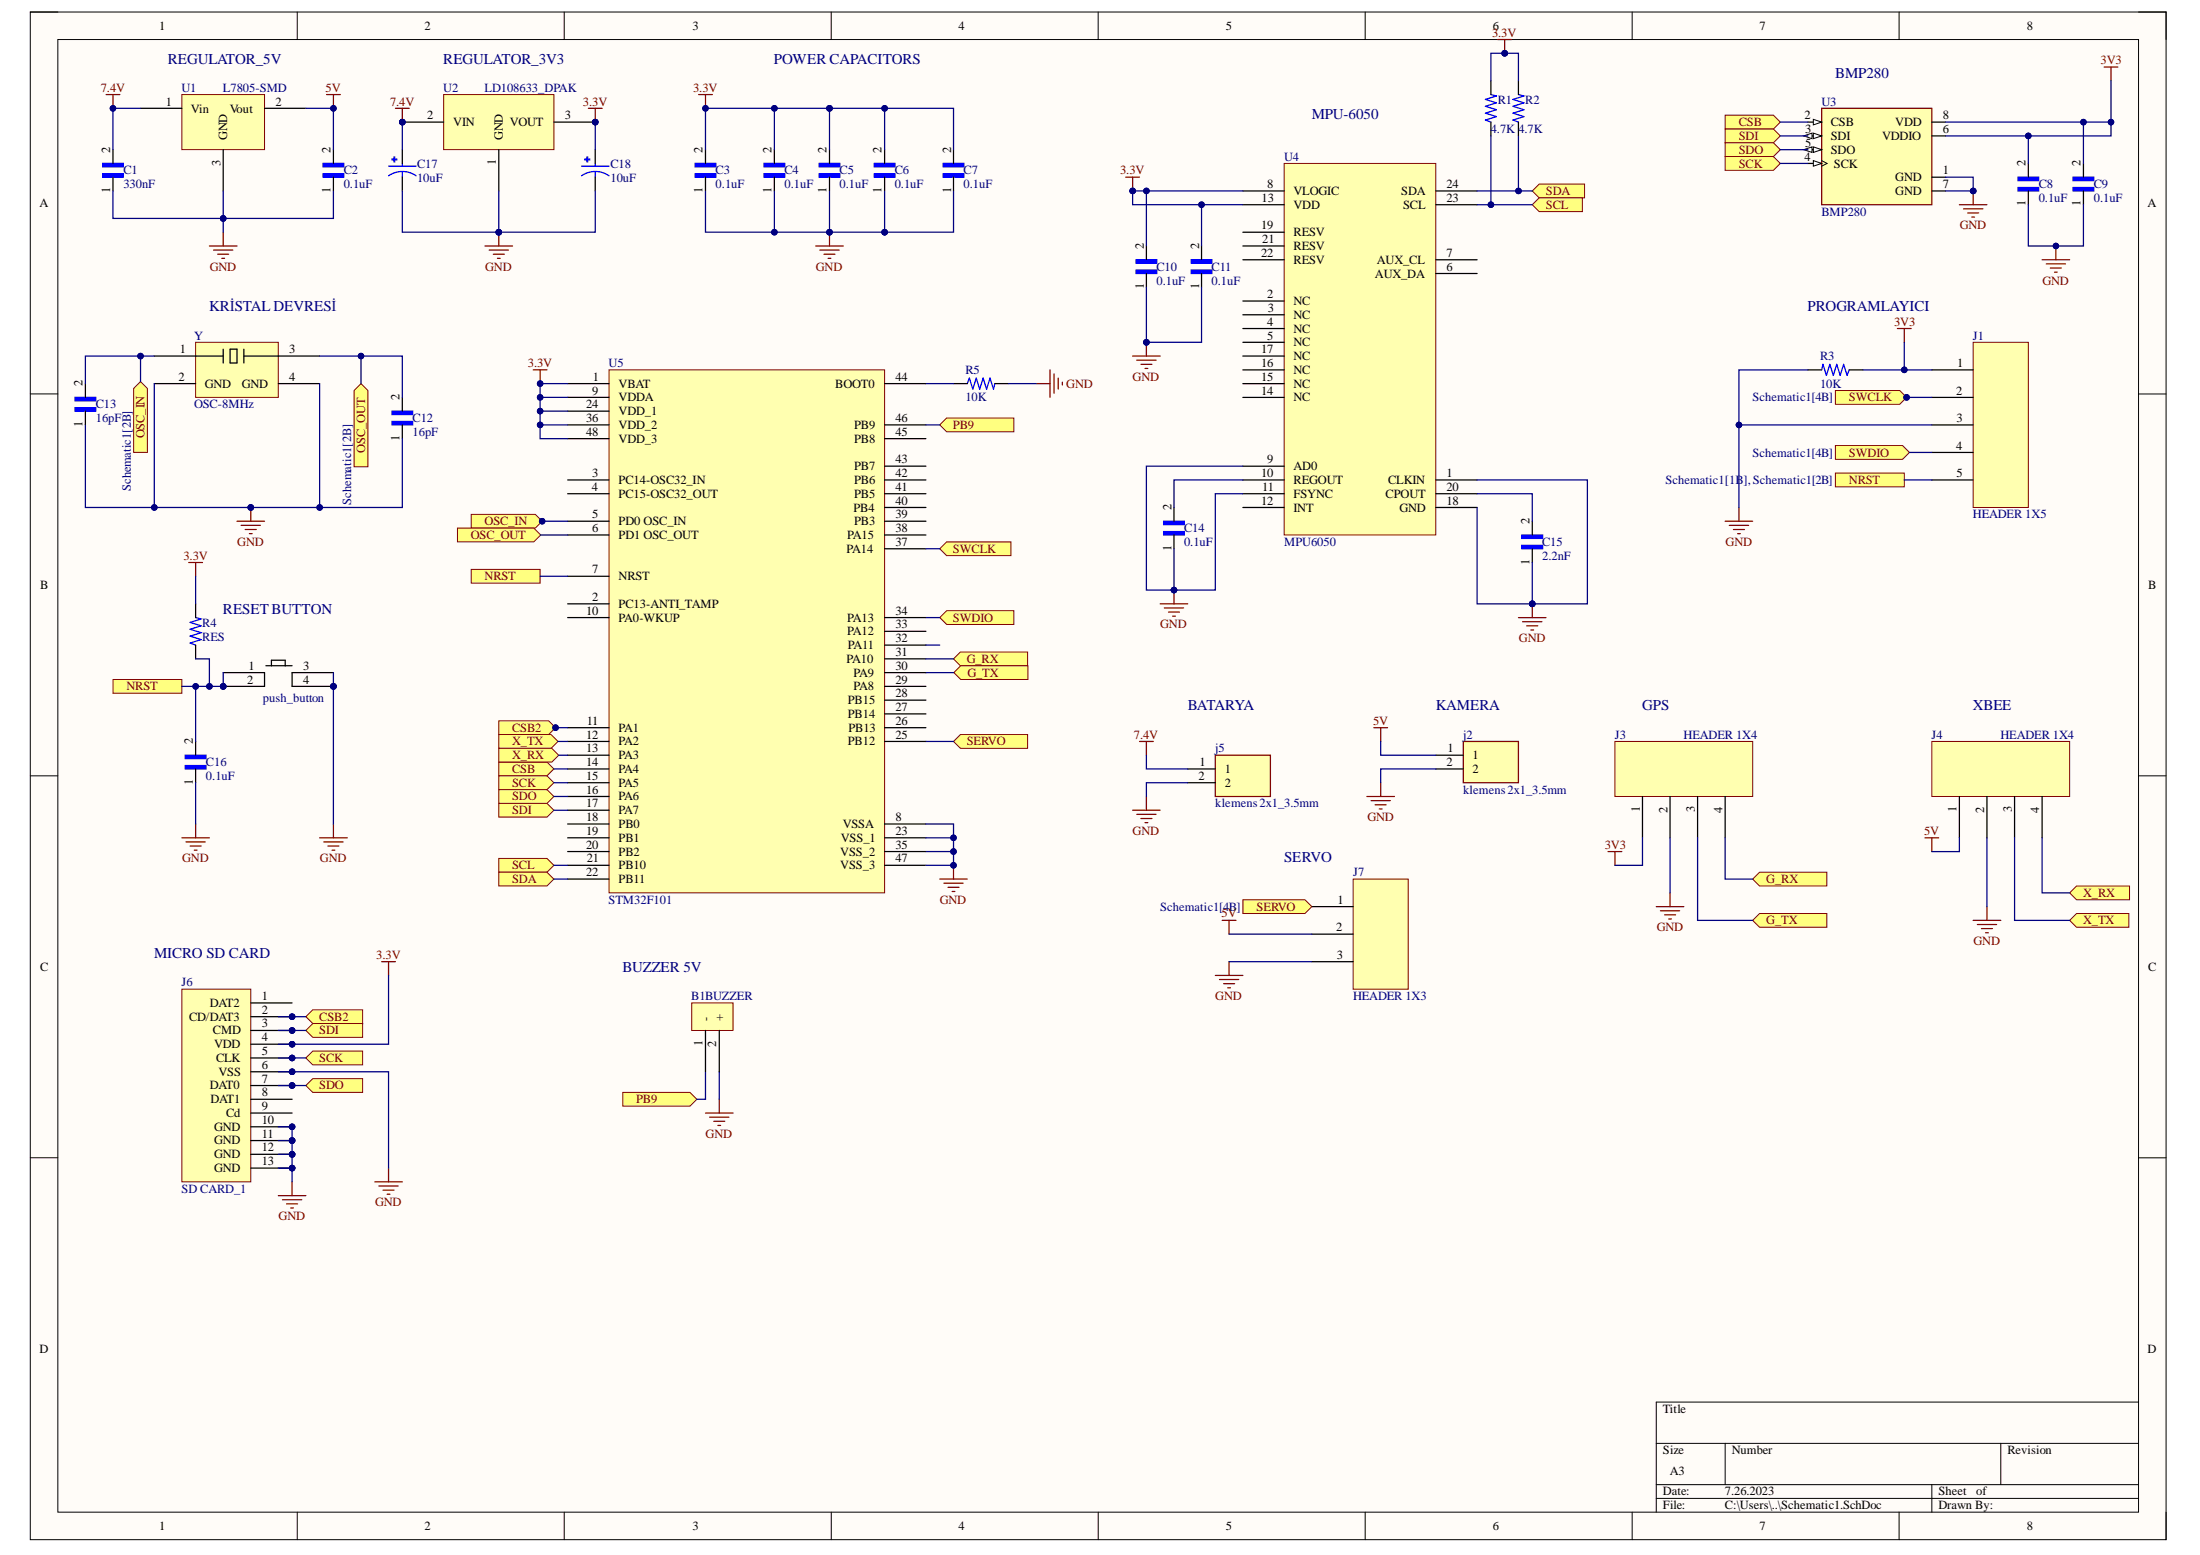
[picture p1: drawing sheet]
# Altium project Teaching Project.PrjPcb
1 sheet, 38 parts. Net scope: flat (ports and power ports of the same name join across sheets).
Board file: PCB1.PcbDoc

## Sheet Schematic1.SchDoc
size A3; SheetNumber: 1; SheetTotal: 1

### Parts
B1  BUZZER  [Buzzer]
C1  330nF  [1206CAPACITOR]
C2  0.1uF  [1206CAPACITOR]
C3  0.1uF  [1206CAPACITOR]
C4  0.1uF  [1206CAPACITOR]
C5  0.1uF  [1206CAPACITOR]
C6  0.1uF  [1206CAPACITOR]
C7  0.1uF  [1206CAPACITOR]
C8  0.1uF  [1206CAPACITOR]
C9  0.1uF  [1206CAPACITOR]
C10  0.1uF  [1206CAPACITOR]
C11  0.1uF  [1206CAPACITOR]
C12  16pF  [1206CAPACITOR]
C13  16pF  [1206CAPACITOR]
C14  0.1uF  [1206CAPACITOR]
C15  2.2nF  [1206CAPACITOR]
C16  0.1uF  [1206CAPACITOR]
C17  10uF  [pol_smal_capacitor]
C18  10uF  [pol_smal_capacitor]
J1  HEADER 1X5  [HEADER 1X5_2.54mm]
j2  klemens 2x1_3.5mm  [KLEMENS 2X1_3.5mm - duplicate]
J3  HEADER 1X4  [HEADER 1X4_2.54mm]
J4  HEADER 1X4  [HEADER 1X4_2.54mm]
j5  klemens 2x1_3.5mm  [KLEMENS 2X1_3.5mm - duplicate]
J6  SD CARD_1  [SD CARD]
J7  HEADER 1X3  [HEADER 1X3_2.54]
R1  4.7K  [RES]
R2  4.7K  [RES]
R3  10K  [RES]
R4  RES  [RES]
R5  10K  [RES]
U1  L7805-SMD  [DPAK228P968X230-3N]
U2  LD108633_DPAK  [LD1086 3.3 REGULATOR]
U3  BMP280  [BMP280]
U4  MPU6050  [MPU6050]
U5  STM32F101  [PQFP48-STM]
Y  OSC-8MHz  [OSC KRISTAL]
  push_button  [push_button]

### Ports
CSB2 (in, see Schematic1[2B]), CSB2 (in, see Schematic1[2C]), CSB (in, see Schematic1[2B]), CSB (in, see Schematic1[7A]), G_RX (in, see Schematic1[4B]), G_RX (in, see Schematic1[7C]), G_TX (in, see Schematic1[4B]), G_TX (in, see Schematic1[7C]), NRST (see Schematic1[1B], Schematic1[2B]), NRST (see Schematic1[1B], Schematic1[7B]), NRST (see Schematic1[2B], Schematic1[7B]), OSC_IN (in, see Schematic1[1B]), OSC_IN (in, see Schematic1[2B]), OSC_OUT (in, see Schematic1[2B]), PB9 (in, see Schematic1[3C]), PB9 (in, see Schematic1[4B]), SCK (in, see Schematic1[2C]), SCK (in, see Schematic1[2C], Schematic1[7A]), SCL (in, see Schematic1[2C]), SCL (in, see Schematic1[6A]), SDA (in, see Schematic1[2C]), SDA (in, see Schematic1[6A]), SDI (in, see Schematic1[2C]), SDI (in, see Schematic1[2C], Schematic1[7A]), SDO (in, see Schematic1[2C]), SDO (in, see Schematic1[2C], Schematic1[7A]), SERVO (in, see Schematic1[4B]), SERVO (in, see Schematic1[5C]), SWCLK (in, see Schematic1[4B]), SWCLK (in, see Schematic1[7B]), SWDIO (in, see Schematic1[4B]), SWDIO (in, see Schematic1[7B]), X_RX (in, see Schematic1[2B]), X_RX (in, see Schematic1[8C]), X_TX (in, see Schematic1[2B]), X_TX (in, see Schematic1[8C])

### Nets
3.3V: C3.2 C4.2 C5.2 C6.2 C7.2 C10.2 C11.2 C18.1 J6.4(VDD) R1.2 R2.2 R4.2 U2.3(VOUT) U4.8(VLOGIC) U4.13(VDD) U5.1(VBAT) U5.9(VDDA) U5.24(VDD_1) U5.36(VDD_2) U5.48(VDD_3)
3V3: C8.2 C9.2 J1.1 J3.1 R3.1 U3.6(VDDIO) U3.8(VDD)
5V: C2.2 j2.1 J4.1 J7.2 U1.2(Vout)
7.4V: C1.2 C17.1 j5.1 U1.1(Vin) U2.2(VIN)
GND: B1.2(+) C1.1 C2.1 C3.1 C4.1 C5.1 C6.1 C7.1 C8.1 C9.1 C10.1 C11.1 C12.1 C13.1 C14.1 C15.1 C16.1 C17.2 C18.2 J1.3 j2.2 J3.2 J4.2 j5.2 J6.6(VSS) J6.10(GND) J6.11(GND) J6.12(GND) J6.13(GND) J7.3 R3.2 R5.2 U1.3(GND) U2.1(GND) U3.1(GND) U3.7(GND) U4.1(CLKIN) U4.9(AD0) U4.11(FSYNC) U4.18(GND) U5.8(VSSA) U5.23(VSS_1) U5.35(VSS_2) U5.47(VSS_3) Y.2(GND) Y.4(GND) .3 .4
NetB1_1: B1.1(-) U5.46(PB9) ; port PB9
NetC12_2: C12.2 U5.6(PD1_OSC_OUT) Y.3 ; port OSC_OUT
NetC13_2: C13.2 U5.5(PD0_OSC_IN) Y.1 ; port OSC_IN
NetC14_2: C14.2 U4.10(REGOUT)
NetC15_2: C15.2 U4.20(CPOUT)
NetC16_2: C16.2 J1.5 R4.1 U5.7(NRST) .1 .2 ; port NRST
NetJ1_2: J1.2 U5.37(PA14) ; port SWCLK
NetJ1_4: J1.4 U5.34(PA13) ; port SWDIO
NetJ3_3: J3.3 U5.30(PA9) ; port G_TX
NetJ3_4: J3.4 U5.31(PA10) ; port G_RX
NetJ4_3: J4.3 U5.12(PA2) ; port X_TX
NetJ4_4: J4.4 U5.13(PA3) ; port X_RX
NetJ6_2: J6.2(CD/DAT3) U5.11(PA1) ; port CSB2
NetJ6_3: J6.3(CMD) U3.3(SDI) U5.17(PA7) ; port SDI
NetJ6_5: J6.5(CLK) U3.4(SCK) U5.15(PA5) ; port SCK
NetJ6_7: J6.7(DAT0) U3.5(SDO) U5.16(PA6) ; port SDO
NetJ7_1: J7.1 U5.25(PB12) ; port SERVO
NetR1_1: R1.1 U4.23(SCL) U5.21(PB10) ; port SCL
NetR2_1: R2.1 U4.24(SDA) U5.22(PB11) ; port SDA
NetR5_1: R5.1 U5.44(BOOT0)
NetU3_2: U3.2(CSB) U5.14(PA4) ; port CSB

Not connected (* = marked no-connect by the designer): J6 1(DAT2) 8(DAT1) 9(Cd); U4 2(NC_) 3(NC_) 4(NC_) 5(NC_) 6(AUX_DA_) 7(AUX_CL_) 12(INT) 14(NC) 15(NC) 16(NC) 17(NC) 19(RESV) 21(RESV) 22(RESV); U5 2(PC13-ANTI_TAMP) 3(PC14-OSC32_IN) 4(PC15-OSC32_OUT) 10(PA0-WKUP) 18(PB0) 19(PB1) 20(PB2) 26(PB13) 27(PB14) 28(PB15) 29(PA8) 32(PA11) 33(PA12_) 38(PA15) 39(PB3) 40(PB4) 41(PB5) 42(PB6) 43(PB7) 45(PB8)

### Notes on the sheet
- (near U1) REGULATOR_5V
- REGULATOR_3V3
- POWER CAPACITORS
- MPU-6050
- (near U3) BMP280
- (near Y) KRİSTAL DEVRESİ
- PROGRAMLAYICI
- (near R4) RESET BUTTON
- BATARYA
- (near j2) KAMERA
- GPS
- XBEE
- (near J7) SERVO
- (near J6) MICRO SD CARD
- BUZZER 5V
